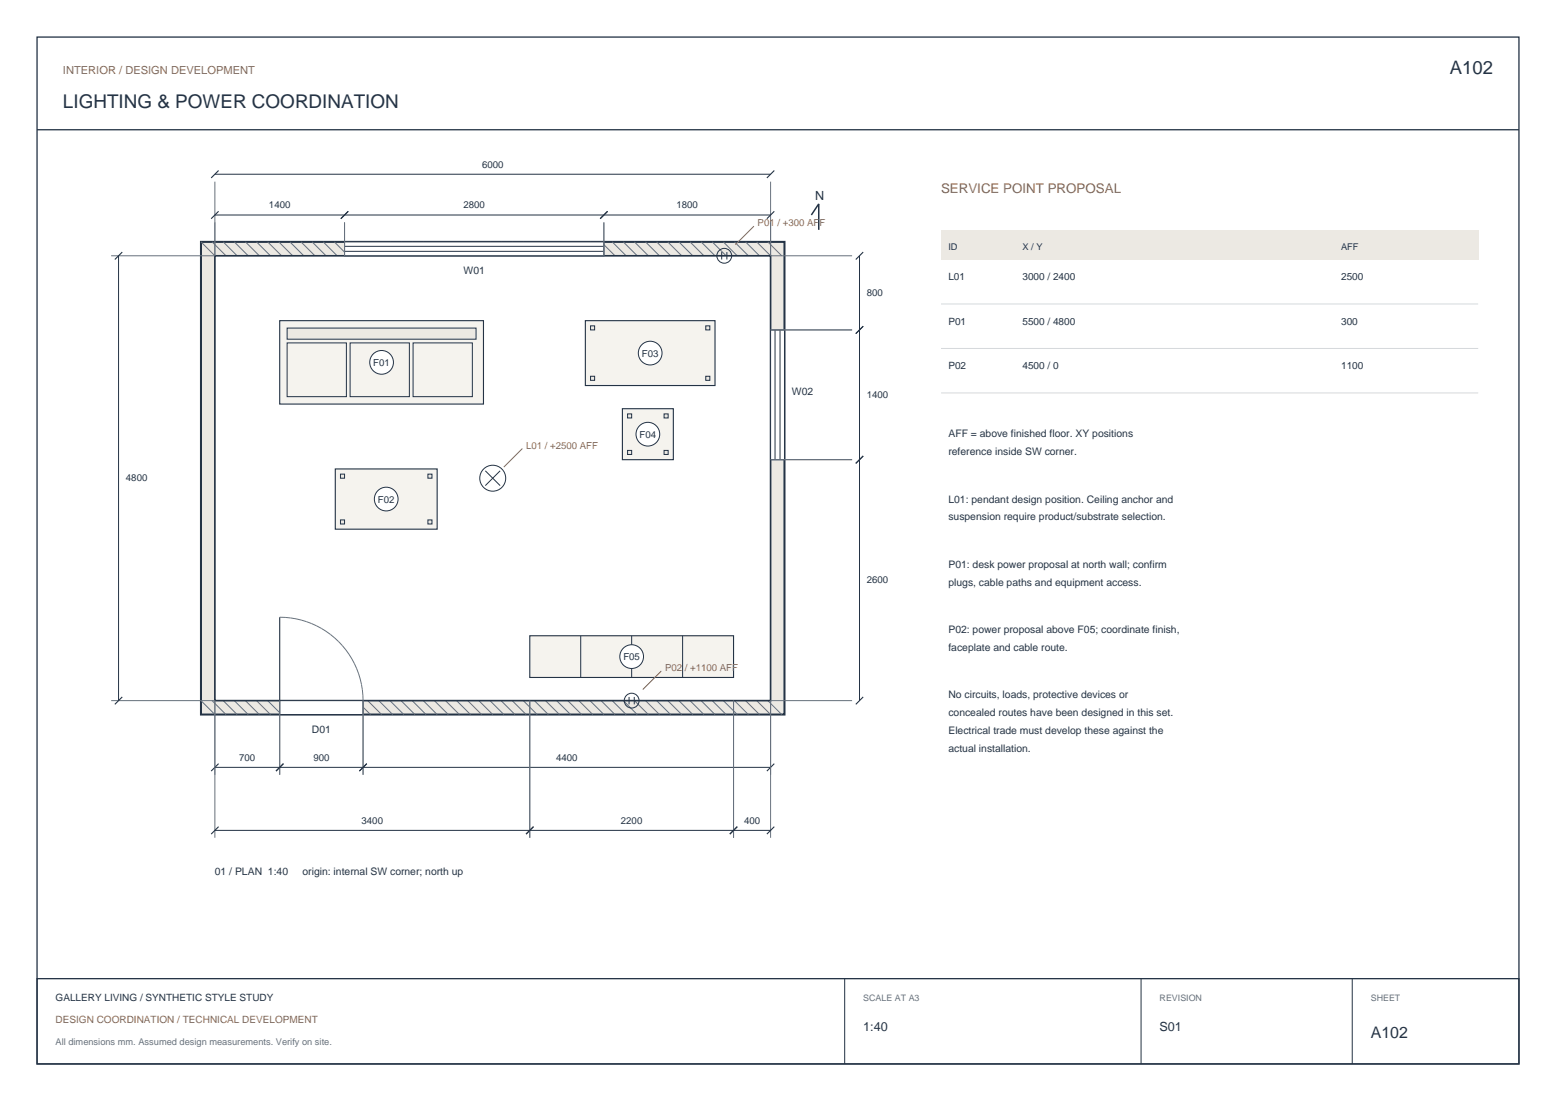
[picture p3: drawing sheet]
<svg xmlns="http://www.w3.org/2000/svg" width="420mm" height="297mm" viewBox="0 0 420 297" stroke-linecap="round" stroke-linejoin="round" font-family="sans-serif">
<path d="M10 10h400v277h-400zM10 35h400M10 264h400v23h-400z" fill="none" stroke="#243345" stroke-width=".35"/>
<path d="M228 264v23M308 264v23M365 264v23" fill="none" stroke="#243345" stroke-width=".27"/>
<path d="M54.2 65.3h157.5v127.5h-157.5z" fill-rule="evenodd" fill="#ece9e3" stroke="#243345" stroke-width=".55"/>
<g fill="none" stroke="#66727c" stroke-width=".27">
<path d="M54.2 65.3l3.8 3.7M57.3 65.3l3.7 3.7M60.2 65.3l3.8 3.7M63.2 65.3l3.8 3.7M66.3 65.3l3.7 3.7M69.2 65.3l3.8 3.7M72.2 65.3l3.8 3.7M75.3 65.3l3.7 3.7M78.2 65.3l3.8 3.7M81.3 65.3l3.7 3.7M84.2 65.3l3.8 3.7M87.2 65.3l3.8 3.7"/>
<path d="M90.3 65.3l3.7 3.7M93.2 65.3l3.8 3.7M96.2 65.3l3.8 3.7M99.3 65.3l3.7 3.7M102.2 65.3l3.8 3.7M105.3 65.3l3.7 3.7M108.3 65.3l3.7 3.7M111.2 65.3l3.8 3.7M114.3 65.3l3.7 3.7M117.3 65.3l3.7 3.7M120.2 65.3l3.8 3.7M123.3 65.3l3.7 3.7"/>
<path d="M126.2 65.3l3.8 3.7M129.3 65.3l3.7 3.7M132.3 65.3l3.7 3.7M135.2 65.3l3.8 3.7M138.3 65.3l3.7 3.7M141.3 65.3l3.7 3.7M144.2 65.3l3.8 3.7M147.3 65.3l3.7 3.7M150.2 65.3l3.8 3.7M153.2 65.3l3.8 3.7M156.3 65.3l3.7 3.7M159.2 65.3l3.8 3.7"/>
<path d="M162.3 65.3l3.7 3.7M165.3 65.3l3.7 3.7M168.2 65.3l3.8 3.7M171.3 65.3l3.7 3.7M174.3 65.3l3.7 3.7M177.2 65.3l3.8 3.7M180.3 65.3l3.7 3.7M183.2 65.3l3.8 3.7M186.3 65.3l3.7 3.7M189.3 65.3l3.7 3.7M192.2 65.3l3.8 3.7M195.3 65.3l3.7 3.7"/>
<path d="M198.3 65.3l3.7 3.7M201.2 65.3l3.8 3.7M204.3 65.3l3.7 3.7M207.2 65.3l3.8 3.7M54.2 189l3.8 3.8M57.3 189l3.7 3.8M60.2 189l3.8 3.8M63.2 189l3.8 3.8M66.3 189l3.7 3.8M69.2 189l3.8 3.8M72.2 189l3.8 3.8M75.3 189l3.7 3.8"/>
<path d="M78.2 189l3.8 3.8M81.3 189l3.7 3.8M84.2 189l3.8 3.8M87.2 189l3.8 3.8M90.3 189l3.7 3.8M93.2 189l3.8 3.8M96.2 189l3.8 3.8M99.3 189l3.7 3.8M102.2 189l3.8 3.8M105.3 189l3.7 3.8M108.3 189l3.7 3.8M111.2 189l3.8 3.8"/>
<path d="M114.3 189l3.7 3.8M117.3 189l3.7 3.8M120.2 189l3.8 3.8M123.3 189l3.7 3.8M126.2 189l3.8 3.8M129.3 189l3.7 3.8M132.3 189l3.7 3.8M135.2 189l3.8 3.8M138.3 189l3.7 3.8M141.3 189l3.7 3.8M144.2 189l3.8 3.8M147.3 189l3.7 3.8"/>
<path d="M150.2 189l3.8 3.8M153.2 189l3.8 3.8M156.3 189l3.7 3.8M159.2 189l3.8 3.8M162.3 189l3.7 3.8M165.3 189l3.7 3.8M168.2 189l3.8 3.8M171.3 189l3.7 3.8M174.3 189l3.7 3.8M177.2 189l3.8 3.8M180.3 189l3.7 3.8M183.2 189l3.8 3.8"/>
<path d="M186.3 189l3.7 3.8M189.3 189l3.7 3.8M192.2 189l3.8 3.8M195.3 189l3.7 3.8M198.3 189l3.7 3.8M201.2 189l3.8 3.8M204.3 189l3.7 3.8M207.2 189l3.8 3.8"/>
</g>
<path d="M58 69h150v120h-150z" fill-rule="evenodd" fill="#fff" stroke="#243345" stroke-width=".45"/>
<path d="M75.5 189h22.5v3.8h-22.5z" fill-rule="evenodd" fill="#fff" stroke="#243345" stroke-width=".27"/>
<path d="M75.5 166.5v22.5" fill="none" stroke="#243345" stroke-width=".3"/>
<g fill="none" stroke="#66727c" stroke-width=".27" stroke-dasharray="1.5 1" stroke-linecap="butt">
<path d="M75.5 166.5h1.5M77 166.5l1.4 .2M78.4 166.7l1.5 .2M79.9 166.9l1.4 .4M81.3 167.3l1.4 .4M82.7 167.7l1.4 .5M84.1 168.2l1.4 .6M85.5 168.8l1.2 .7M86.7 169.5l1.3 .8M88 170.3l1.2 .8M89.2 171.1l1.1 1M90.3 172.1l1.1 1"/>
<path d="M91.4 173.1l1 1.1M92.4 174.2l1 1.1M93.4 175.3l.8 1.2M94.2 176.5l.8 1.3M95 177.8l.7 1.2M95.7 179l.6 1.4M96.3 180.4l.5 1.4M96.8 181.8l.4 1.4M97.2 183.2l.4 1.4M97.6 184.6l.2 1.5M97.8 186.1l.2 1.4M98 187.5v1.5"/>
</g>
<path d="M93 65.3h70v3.7h-70z" fill-rule="evenodd" fill="#fff" stroke="#243345" stroke-width=".27"/>
<path d="M93 66.4h70M93 67.8h70" fill="none" stroke="#243345" stroke-width=".27"/>
<path d="M208 89h3.8v35h-3.8z" fill-rule="evenodd" fill="#fff" stroke="#243345" stroke-width=".27"/>
<path d="M209.2 89v35M210.5 89v35" fill="none" stroke="#243345" stroke-width=".27"/>
<path d="M75.5 86.5h55v22.5h-55z" fill-rule="evenodd" fill="#f5f3ee" stroke="#243345" stroke-width=".3"/>
<path d="M77.5 88.5h51v3h-51z" fill-rule="evenodd" fill="#ece9e3" stroke="#243345" stroke-width=".27"/>
<path d="M77.5 92.5h16v14.5h-16zM94.5 92.5h16v14.5h-16zM111.5 92.5h16v14.5h-16z" fill="none" stroke="#243345" stroke-width=".27"/>
<circle cx="103" cy="97.7" r="3.2" fill="#fff" stroke="#243345" stroke-width=".27"/>
<path d="M90.5 126.5h27.5v16.2h-27.5z" fill-rule="evenodd" fill="#f5f3ee" stroke="#243345" stroke-width=".3"/>
<g fill="#ece9e3" stroke="#243345" stroke-width=".27">
<path d="M91.9 127.9h1.1v1.1h-1.1z" fill-rule="evenodd"/>
<path d="M91.9 140.3h1.1v1.1h-1.1z" fill-rule="evenodd"/>
<path d="M115.5 127.9h1.1v1.1h-1.1z" fill-rule="evenodd"/>
<path d="M115.5 140.3h1.1v1.1h-1.1z" fill-rule="evenodd"/>
</g>
<circle cx="104.2" cy="134.6" r="3.2" fill="#fff" stroke="#243345" stroke-width=".27"/>
<path d="M158 86.5h35v17.5h-35z" fill-rule="evenodd" fill="#f5f3ee" stroke="#243345" stroke-width=".3"/>
<g fill="#ece9e3" stroke="#243345" stroke-width=".27">
<path d="M159.4 87.9h1.1v1.1h-1.1z" fill-rule="evenodd"/>
<path d="M159.4 101.5h1.1v1.1h-1.1z" fill-rule="evenodd"/>
<path d="M190.5 87.9h1.1v1.1h-1.1z" fill-rule="evenodd"/>
<path d="M190.5 101.5h1.1v1.1h-1.1z" fill-rule="evenodd"/>
</g>
<circle cx="175.5" cy="95.2" r="3.2" fill="#fff" stroke="#243345" stroke-width=".27"/>
<path d="M168 110.2h13.8v13.8h-13.8z" fill-rule="evenodd" fill="#f5f3ee" stroke="#243345" stroke-width=".3"/>
<g fill="#ece9e3" stroke="#243345" stroke-width=".27">
<path d="M169.4 111.6h1.1v1.1h-1.1z" fill-rule="evenodd"/>
<path d="M169.4 121.5h1.1v1.1h-1.1z" fill-rule="evenodd"/>
<path d="M179.2 111.6h1.1v1.1h-1.1z" fill-rule="evenodd"/>
<path d="M179.2 121.5h1.1v1.1h-1.1z" fill-rule="evenodd"/>
</g>
<circle cx="174.9" cy="117.1" r="3.2" fill="#fff" stroke="#243345" stroke-width=".27"/>
<path d="M143 171.5h55v11.2h-55z" fill-rule="evenodd" fill="#f5f3ee" stroke="#243345" stroke-width=".3"/>
<path d="M156.7 171.5v11.2M170.5 171.5v11.2M184.3 171.5v11.2" fill="none" stroke="#243345" stroke-width=".27"/>
<circle cx="170.5" cy="177.1" r="3.2" fill="#fff" stroke="#243345" stroke-width=".27"/>
<path d="M58 49v20h-28M208 49v20h22M93 60v9M163 60v9M208 89h22M208 124h22M30 189h28v37M75.5 189v20M98 189v20M143 189v37M198 189v37M230 189h-22v37" fill="none" stroke="#66727c" stroke-width=".27"/>
<g fill="none" stroke="#243345" stroke-width=".27">
<path d="M58 47h150M58 58h150M32 69v120M194.8 68v2M196.2 68v2M232 69v120M131 127l4 4M135 127l-4 4M169.8 188v2M171.2 188v2M58 207h150M58 224h150"/>
<circle cx="195.5" cy="69" r="2"/>
<circle cx="133" cy="129" r="3.5"/>
<circle cx="170.5" cy="189" r="2"/>
</g>
<g fill="none" stroke="#243345" stroke-width=".3">
<path d="M59 46l-2 2M59 57l-2 2M94 57l-2 2M164 57l-2 2M209 46l-2 2M209 57l-2 2M33 68l-2 2M233 68l-2 2M233 88l-2 2M233 123l-2 2M33 188l-2 2M233 188l-2 2"/>
<path d="M59 206l-2 2M76.5 206l-2 2M99 206l-2 2M209 206l-2 2M59 223l-2 2M144 223l-2 2M199 223l-2 2M209 223l-2 2"/>
</g>
<path d="M219 58l2-3v7" fill="none" stroke="#243345" stroke-width=".4"/>
<path d="M203.5 61l-5 5M141 121l-5 5M178.5 181l-5 5" fill="none" stroke="#986747" stroke-width=".27"/>
<path d="M254 62h145v8h-145z" fill-rule="evenodd" fill="#ece9e3"/>
<path d="M254 82h145M254 94h145M254 106h145" fill="none" stroke="#d5d9dc" stroke-width=".27"/>
<text font-size="5.1" fill="#243345" x="17" y="29">LIGHTING &amp; POWER COORDINATION</text>
<text font-size="5" fill="#243345" x="391.3" y="20">A102</text>
<text font-size="4.3" fill="#243345" x="370" y="280">A102</text>
<text font-size="3.6" fill="#986747" x="254" y="52">SERVICE POINT PROPOSAL</text>
<g font-size="3.4" fill="#243345">
<text x="220" y="54">N</text>
<text x="233" y="278">1:40</text>
<text x="313" y="278">S01</text>
</g>
<text font-size="3" fill="#986747" x="17" y="20">INTERIOR / DESIGN DEVELOPMENT</text>
<g font-size="2.8" fill="#243345">
<text x="125.1" y="74">W01</text>
<text x="213.8" y="106.5">W02</text>
<text x="256" y="118">AFF = above finished floor. XY positions</text>
<text x="256" y="122.8">reference inside SW corner.</text>
<text x="256" y="135.6">L01: pendant design position. Ceiling anchor and</text>
<text x="256" y="140.4">suspension require product/substrate selection.</text>
<text x="256" y="153.2">P01: desk power proposal at north wall; confirm</text>
<text x="256" y="158">plugs, cable paths and equipment access.</text>
<text x="256" y="170.8">P02: power proposal above F05; coordinate finish,</text>
<text x="256" y="175.6">faceplate and cable route.</text>
<text x="256" y="188.4">No circuits, loads, protective devices or</text>
<text x="84.2" y="197.7">D01</text>
<text x="256" y="193.2">concealed routes have been designed in this set.</text>
<text x="256" y="198">Electrical trade must develop these against the</text>
<text x="256" y="202.8">actual installation.</text>
<text x="58" y="236">01 / PLAN 1:40</text>
<text x="81.7" y="236">origin: internal SW corner; north up</text>
</g>
<g font-size="2.7" fill="#243345">
<text x="256" y="75.6">L01</text>
<text x="276" y="75.6">3000 / 2400</text>
<text x="362" y="75.6">2500</text>
<text x="256" y="87.6">P01</text>
<text x="276" y="87.6">5500 / 4800</text>
<text x="362" y="87.6">300</text>
<text x="256" y="99.6">P02</text>
<text x="276" y="99.6">4500 / 0</text>
<text x="362" y="99.6">1100</text>
<text x="15" y="270">GALLERY LIVING / SYNTHETIC STYLE STUDY</text>
</g>
<text font-size="2.7" fill="#986747" x="15" y="276">DESIGN COORDINATION / TECHNICAL DEVELOPMENT</text>
<g font-size="2.6" fill="#243345">
<text x="130.1" y="45.2">6000</text>
<text x="72.6" y="56.2">1400</text>
<text x="125.1" y="56.2">2800</text>
<text x="182.6" y="56.2">1800</text>
<text x="234" y="79.8">800</text>
<text x="100.8" y="98.8">F01</text>
<text x="173.3" y="96.3">F03</text>
<text x="234" y="107.3">1400</text>
<text x="172.6" y="118.1">F04</text>
<text x="34" y="129.8">4800</text>
<text x="102" y="135.6">F02</text>
<text x="234" y="157.3">2600</text>
<text x="168.3" y="178.1">F05</text>
<text x="64.6" y="205.2">700</text>
<text x="84.6" y="205.2">900</text>
<text x="150.1" y="205.2">4400</text>
<text x="97.6" y="222.2">3400</text>
<text x="167.6" y="222.2">2200</text>
<text x="200.8" y="222.2">400</text>
</g>
<g font-size="2.6" fill="#986747">
<text x="204.5" y="61">P01 / +300 AFF</text>
<text x="142" y="121">L01 / +2500 AFF</text>
<text x="179.5" y="181">P02 / +1100 AFF</text>
</g>
<g font-size="2.5" fill="#243345">
<text x="256" y="67.4">ID</text>
<text x="276" y="67.4">X / Y</text>
<text x="362" y="67.4">AFF</text>
</g>
<text font-size="2.5" fill="#66727c" x="15" y="282">All dimensions mm. Assumed design measurements. Verify on site.</text>
<g font-size="2.4" fill="#66727c">
<text x="233" y="270">SCALE AT A3</text>
<text x="313" y="270">REVISION</text>
<text x="370" y="270">SHEET</text>
</g>
</svg>
